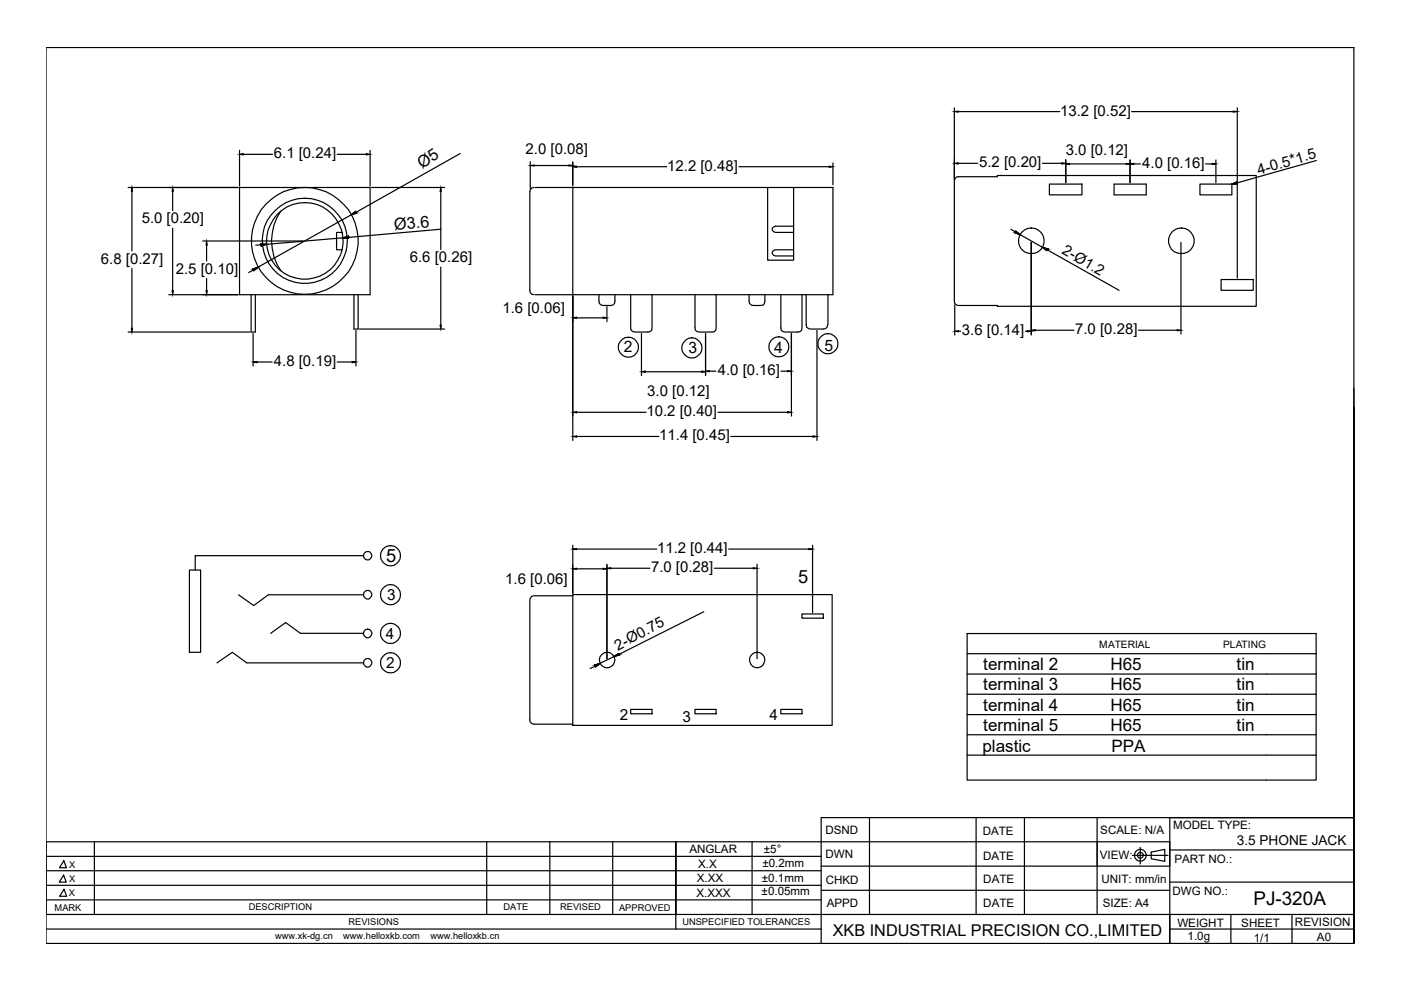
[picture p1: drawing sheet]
<svg xmlns="http://www.w3.org/2000/svg" width="297mm" height="210mm" viewBox="0 0 297 210" stroke-linecap="round" stroke-linejoin="round" font-family="sans-serif">
<g fill="none" stroke="#000" stroke-width=".25">
<path d="M50.8 39.8h27.7v22.7h-27.7zM97.6 32.6l-22.1 12.4M113.2 39.8h-.4l-.5 .8v21l.1 .5 .4 .3 .4 .1M113.5 39.8h63.1v22.7h-63.1M121.4 39.8v22.7M162.8 39.8v15.4h5.5v-15.4M202.8 37.5h8.6v-.3h54.9v27.7h-54.9v-.1l-8.6-.1-.4-.4-.1-.5v-25.4zM222.5 39h6.9v2.3h-6.9zM236.2 39h6.8v2.3h-6.8zM254.4 39h6.8v2.3h-6.8zM261.2 39l1-.4 .2 .3zM279.1 34l-16.8 4.8"/>
<path d="M53.6 57.1l1.1-.5-.9 .8zM53.7 57.2l-1 .6M55.3 51.7l1.1 .1-1 .4zM55.3 51.9l-1.1 .1M59.5 44.7a11.1 11.1 0 0 0 0 12.7M72.6 49.3h-1.2v3.7h1.2M72.8 50.4l1.1-.3v.4zM72.8 50.4l-16.4 1.4M74.5 45.5l.9-.7 .2 .4zM74.5 45.5l-19.8 11.1M93.5 48.6l-19.6 1.7M168.3 53h-3.9l-.4 .1-.3 .4v.3l.3 .3 .4 .2h3.9"/>
<path d="M168.3 48h-3.9l-.7 .4v.4l.3 .3 .4 .2h3.9M214.3 48.6l1 .6M215.4 49l.9 .7-1.1-.3zM216.3 49.7l4.8 2.8M221.1 52.5l1.1 .3-.3 .3zM222 53l15.3 8.6M258.9 59.3h6.8v2.3h-6.8zM53.2 62.5v7.9h.9v-7.9M75 62.5v7.3h.9v-7.3M127 62.5l.1 1.8a2.99 2.99 0 0 0 2.8 .4l.4-.4 .1-1.8M133.7 62.5v7l.1 .5 .8 .4h2.7l.5-.1 .4-.3v-7.5M147.3 62.5v7l.1 .5 .8 .4h2.7l.6-.1 .3-.3v-7.5"/>
<path d="M158.8 62.5l.1 1.8a2.89 2.89 0 0 0 2.9 .4l.3-.4 .1-1.8M165.6 62.5v7v.5l.8 .4h2.7l.5-.1 .4-.3v-7.5M170.9 62.5l.1 6.8 .4 .4 .5 .1h2.7l.4-.1 .4-.4 .1-.4M175.5 62.5v6.4M287 82.3v117.7h-277.2v-189.9h277.2v189.9v-113.7M77.1 117.8h-35.7v3.1M40.2 120.9h2.3v17.4h-2.3zM50.6 126.1l3.2 2.3 3.1-2.3h20.2M57.4 134.3l3.2-2.3 3.1 2.3h13.4M121.4 126.1h55v27.7h-55zM121.4 126.3h-8.2l-.4 .1-.5 .8 .1 25.9 .4 .4h.4h8.2M130.2 139.2l1-.6 .1 .3z"/>
<path d="M130.2 139.2l-3 1.5M149.2 129.7l-17.9 9M170 130.2h4.6v.9h-4.6zM205 134.3h74v31.1h-74zM205 138.6h74M46 140.5l3.3-2.2 3 2.2h24.8M126.1 141l1.1-.3-.9 .7zM126.2 141.3l-1.1 .4M133.7 150.4h4.5v.9h-4.5zM147.3 150.4h4.5v.9h-4.5zM165.6 150.4h4.4v.9h-4.4zM205 142.9h74"/>
<path d="M205 147.2h74M205 151.5h74M205 155.8h74M9.8 178.5h238.2M20 178.5v15.4M103.2 178.5v15.4M116.6 178.5v15.4M129.9 178.5v15.4M159.5 178.5v15.4M184.3 173.4v20.5M205 160.1h74M207 173.4v20.5"/>
<path d="M217.2 173.4v20.5M232.6 173.4v20.5M241.8 179.7v3.5M9.8 197h164.3M9.8 193.9h277.2M9.8 187.7h164.3M9.8 190.8h164.3M9.8 184.6h164.3M9.8 181.6h164.3M13.5 185.5l.5 1.5h-1.4zM13.5 182.5l.6 1.5h-1.5zM13.6 188.6l.5 1.4h-1.5z"/>
<path d="M143.3 193.9v-15.4v18.5M174.1 183.6h73.9M174.1 188.8h73.9M240.1 181.4h7.5M244.1 180.7l2.9-.6v2.5l-2.9-.5zM248 197h39M248 187h39M248 180.2h39M261 193.9v6.1M273.9 193.9v6.1M174.1 200v-26.6h112.9h-39v26.6"/>
<circle cx="64.6" cy="51.1" r="8.1"/>
<circle cx="64.6" cy="51.1" r="9"/>
<circle cx="64.6" cy="51.1" r="11.3"/>
<circle cx="218.7" cy="51.1" r="2.73"/>
<circle cx="250.5" cy="51.1" r="2.72"/>
<circle cx="133.2" cy="73.6" r="2.12"/>
<circle cx="146.7" cy="73.8" r="2.14"/>
<circle cx="165.1" cy="73.5" r="2.12"/>
<circle cx="175.5" cy="72.9" r="2.15"/>
<circle cx="77.9" cy="117.8" r=".89"/>
<circle cx="82.8" cy="117.8" r="2.13"/>
<circle cx="77.9" cy="134.3" r=".89"/>
<circle cx="77.9" cy="126.1" r=".89"/>
<circle cx="82.8" cy="134.3" r="2.13"/>
<circle cx="82.8" cy="126.1" r="2.14"/>
<circle cx="128.7" cy="139.9" r="1.63"/>
<circle cx="160.6" cy="139.9" r="1.62"/>
<circle cx="77.9" cy="140.5" r=".89"/>
<circle cx="82.8" cy="140.5" r="2.14"/>
<circle cx="241.8" cy="181.3" r="1.25"/>
<circle cx="241.8" cy="181.3" r=".61"/>
</g>
<g fill="#000" stroke="#000" stroke-width=".21">
<path d="M261.4 38.9l.8-.3 .2 .3zM261.2 39l1.2-.1z"/>
<path d="M53.6 57.1l1.1-.5-.5 .5zM53.6 57.1l.2 .3 .4-.3z"/>
<path d="M55.3 51.7l1.1 .1zM55.3 51.8l.1 .4 1-.4z"/>
<path d="M72.8 50.4l1.1-.3v.3zM72.8 50.4l1.1 .1z"/>
<path d="M75 45.2l.4-.4 .2 .4zM74.5 45.5l1.1-.3h-.6z"/>
<path d="M215.4 49l.4 .4h-.6zM215.2 49.4l1.1 .3-.5-.3z"/>
<path d="M221.1 52.5l1.1 .3h-.7zM221.5 52.8l.4 .3 .3-.3z"/>
<path d="M130.7 138.9l.5-.3 .1 .3zM130.2 139.2l1.1-.3h-.6z"/>
<path d="M126.1 141l1.1-.3-.4 .3zM126.1 141l.2 .4 .5-.4z"/>
</g>
<!-- layer: 0 -->
<g fill="none" stroke="#000" stroke-width=".25">
<path d="M27.2 39.8h23.3M50.8 31.9v7.6M51.6 32.7h6.2M71.5 32.7h6.2M78.5 31.9v7.6M78.8 39.8h15.5M112.4 34.3v5.7M113.2 35.1h7.4M121.4 34.3v5.2M122.2 35.3h19.2M156.7 35.3h19.1M176.6 34.5v4.7"/>
<path d="M202.3 22.9v15.2M203.1 34.6h4.2M203.1 23.7h21.6M221 34.6h4.1M226 33.8v4.9M226.8 34.8h12M239.6 33.9v4.8M239.9 23.7h21.6M240.4 34.8h1.4M255.6 34.8h1.4M257.8 33.9v4.8M262.3 22.9v36.1"/>
<path d="M28 40.6v12.6M28 56.9v12.7M36.6 40.6v4.1M36.6 48.4v13.2M43 51.1h21.2M43.8 51.9v3.4M43.8 59.1v2.5M93.5 40.6v12.3M93.5 56.6v12.4M218.6 51.4v19.6M250.4 51.4v19.4M27.2 70.4h25.7"/>
<path d="M35.8 62.5h14.7M53.7 70.7v6.9M54.5 76.8h3.2M71.5 76.8h3.2M75.5 70.1v7.5M76.2 69.8h18.1M121.4 62.7v30.7M122.2 67.4h5.7M128.7 65v3.2M136 70.7v8.9M136.8 78.8h12M149.6 70.7v8.9"/>
<path d="M150.4 78.7h1.4M165.6 78.7h1.4M167.8 70.7v17.5M173.2 70.1v23.3M202.4 64.6v6.4M203.2 70.2h.5M217.4 70.2h.4M219.5 70h8.2M241.4 70h8.2M122.2 87.4h14.8M122.2 92.5h17.5M152.2 87.4h14.8"/>
<path d="M154.9 92.5h17.5M121.4 115.6v10.2M122.2 116.4h17M128.7 119.6v20.1M154.5 116.4h17M160.5 119.6v20.1M172.3 115.6v14.3M122.2 120.6h5.7M129.5 120.5h8.3M151.5 120.5h8.2"/>
</g>
<g fill="#000" stroke="#000" stroke-width=".21">
<path d="M50.8 32.7l.8-.1v.3zM77.7 32.6l.8 .1-.8 .2zM112.4 35.1l.8-.1v.2zM120.6 35l.8 .1-.8 .1zM121.4 35.3l.8-.1v.3zM175.8 35.2l.8 .1-.8 .2zM202.3 34.6l.8-.1v.3zM202.3 23.7l.8-.2v.3zM225.1 34.5l.9 .1-.9 .2zM226 34.8l.8-.2v.3zM238.8 34.6l.8 .2-.8 .1zM239.6 34.8l.8-.2v.3z"/>
<path d="M257 34.6l.8 .2-.8 .1zM261.5 23.5l.8 .2-.8 .1zM28 39.8l.1 .8h-.3zM36.6 39.8l.2 .8h-.3zM43.8 51.1l.2 .8h-.3zM93.5 39.8l.1 .8h-.3zM27.8 69.6h.3l-.1 .8zM36.5 61.6h.3l-.2 .9zM43.7 61.6h.3l-.2 .9zM53.7 76.8l.8-.2v.3zM74.7 76.6l.8 .2-.8 .1zM93.3 69h.3l-.1 .8z"/>
<path d="M121.4 67.4l.8-.2v.3zM127.9 67.2l.8 .2-.8 .1zM136 78.8l.8-.1v.3zM148.8 78.7l.8 .1-.8 .2zM149.6 78.7l.8-.1v.2zM167 78.6l.8 .1-.8 .1zM202.4 70.2l.8-.1v.3zM217.8 70.1l.8 .1-.8 .2zM218.6 70l.9-.1v.2zM249.6 69.9l.8 .1-.8 .1zM121.4 87.4l.8-.2v.3zM121.4 92.5l.8-.1v.3z"/>
<path d="M167 87.2l.8 .2-.8 .1zM172.4 92.4l.8 .1-.8 .2zM121.4 116.4l.8-.1v.2zM171.5 116.3l.8 .1-.8 .1zM121.4 120.6l.8-.1v.2zM127.9 120.5l.8 .1-.8 .1zM128.7 120.5l.8-.1v.2zM159.7 120.4l.8 .1-.8 .1z"/>
</g>
<text font-size="4" x="265.8" y="192">PJ-320A</text>
<g font-size="3.9">
<text x="81.9" y="119.2">5</text>
<text x="169.2" y="123.7">5</text>
</g>
<g font-size="3.6">
<text x="208.5" y="142.1">terminal 2</text>
<text x="235.4" y="142.1">H65</text>
<text x="262.2" y="142.1">tin</text>
<text x="208.5" y="146.4">terminal 3</text>
<text x="235.4" y="146.4">H65</text>
<text x="262.2" y="146.4">tin</text>
<text x="208.5" y="150.7">terminal 4</text>
<text x="208.5" y="155">terminal 5</text>
<text x="235.4" y="150.7">H65</text>
<text x="235.4" y="155">H65</text>
<text x="262.2" y="150.7">tin</text>
<text x="262.2" y="155">tin</text>
<text x="208.3" y="159.3">plastic</text>
<text x="235.7" y="159.3">PPA</text>
</g>
<g font-size="3.5">
<text x="89.5" y="35.8" transform="rotate(-34 89.5 35.8)">Ø5</text>
<text x="83.6" y="48.8" transform="rotate(-5 83.6 48.8)">Ø3.6</text>
</g>
<text font-size="3.4" x="176.6" y="198.4">XKB INDUSTRIAL PRECISION CO.,LIMITED</text>
<g font-size="3.3">
<text x="132.2" y="74.7">2</text>
<text x="146" y="74.8">3</text>
<text x="164.2" y="74.9">4</text>
<text x="174.8" y="74.5">5</text>
</g>
<g font-size="3.2">
<text x="224.8" y="24.5">13.2 [0.52]</text>
<text x="58.1" y="33.5">6.1 [0.24]</text>
<text x="111.4" y="32.6">2.0 [0.08]</text>
<text x="207.6" y="35.5">5.2 [0.20]</text>
<text x="226" y="32.9">3.0 [0.12]</text>
<text x="242.2" y="35.6">4.0 [0.16]</text>
<text x="141.5" y="36.2">12.2 [0.48]</text>
<text x="266.9" y="37.1" transform="rotate(-16 266.9 37.1)">4-0.5*1.5</text>
<text x="30" y="47.3">5.0 [0.20]</text>
<text x="225" y="53.7" transform="rotate(30 225 53.7)">2-Ø1.2</text>
<text x="21.4" y="55.9">6.8 [0.27]</text>
<text x="37.3" y="58">2.5 [0.10]</text>
<text x="86.9" y="55.6">6.6 [0.26]</text>
<text x="106.5" y="66.4">1.6 [0.06]</text>
<text x="203.9" y="71">3.6 [0.14]</text>
<text x="228" y="70.8">7.0 [0.28]</text>
<text x="58.1" y="77.6">4.8 [0.19]</text>
<text x="152.2" y="79.5">4.0 [0.16]</text>
<text x="137.1" y="88.2">10.2 [0.40]</text>
<text x="137.2" y="84">3.0 [0.12]</text>
<text x="139.8" y="93.4">11.4 [0.45]</text>
<text x="139.3" y="117.2">11.2 [0.44]</text>
<text x="107.1" y="123.9">1.6 [0.06]</text>
<text x="138" y="121.3">7.0 [0.28]</text>
<text x="82.1" y="127.3">3</text>
<text x="81.8" y="135.4">4</text>
<text x="131" y="138" transform="rotate(-28 131 138)">2-Ø0.75</text>
<text x="81.9" y="141.6">2</text>
<text x="131.4" y="152.6">2</text>
<text x="144.7" y="153.1">3</text>
<text x="163.1" y="152.6">4</text>
</g>
<text font-size="2.9" x="262.2" y="179.1">3.5 PHONE JACK</text>
<g font-size="2.5">
<text x="175" y="176.9">DSND</text>
<text x="208.4" y="177.1">DATE</text>
<text x="233.3" y="176.8">SCALE: N/A</text>
<text x="248.7" y="175.8">MODEL TYPE:</text>
<text x="146.2" y="180.8">ANGLAR</text>
<text x="148" y="184.1">X.X</text>
<text x="161.7" y="183.8">±0.2mm</text>
<text x="162" y="180.9">±5°</text>
<text x="175" y="181.9">DWN</text>
<text x="208.4" y="182.4">DATE</text>
<text x="233.2" y="182.2">VIEW:</text>
<text x="249" y="183">PART NO.:</text>
<text x="147.6" y="190.1">X.XXX</text>
<text x="147.7" y="187.1">X.XX</text>
<text x="161.5" y="189.9">±0.05mm</text>
<text x="161.5" y="187">±0.1mm</text>
<text x="175.1" y="187.5">CHKD</text>
<text x="208.5" y="187.2">DATE</text>
<text x="233.5" y="187.2">UNIT: mm/in</text>
<text x="248.6" y="189.7">DWG NO.:</text>
<text x="175.3" y="192.4">APPD</text>
<text x="208.5" y="192.3">DATE</text>
<text x="233.8" y="192.4">SIZE: A4</text>
<text x="249.6" y="196.5">WEIGHT</text>
<text x="263.2" y="196.5">SHEET</text>
<text x="274.6" y="196.4">REVISION</text>
<text x="251.8" y="199.3">1.0g</text>
<text x="265.8" y="199.6">1/1</text>
<text x="279.2" y="199.6">A0</text>
</g>
<g font-size="2.2">
<text x="233" y="137.3">MATERIAL</text>
<text x="259.3" y="137.3">PLATING</text>
</g>
<g font-size="2">
<text x="14.6" y="184">X</text>
<text x="14.6" y="190">X</text>
<text x="14.6" y="187.1">X</text>
<text x="11.6" y="193.1">MARK</text>
<text x="52.7" y="193">DESCRIPTION</text>
<text x="73.9" y="196">REVISIONS</text>
<text x="106.8" y="192.9">DATE</text>
<text x="118.8" y="193">REVISED</text>
<text x="131.3" y="193.1">APPROVED</text>
<text x="144.7" y="196.2">UNSPECIFIED TOLERANCES</text>
<text x="58.3" y="199.1">www.xk-dg.cn</text>
<text x="72.8" y="199.1">www.helloxkb.com</text>
<text x="91.2" y="199.1">www.helloxkb.cn</text>
</g>
</svg>
